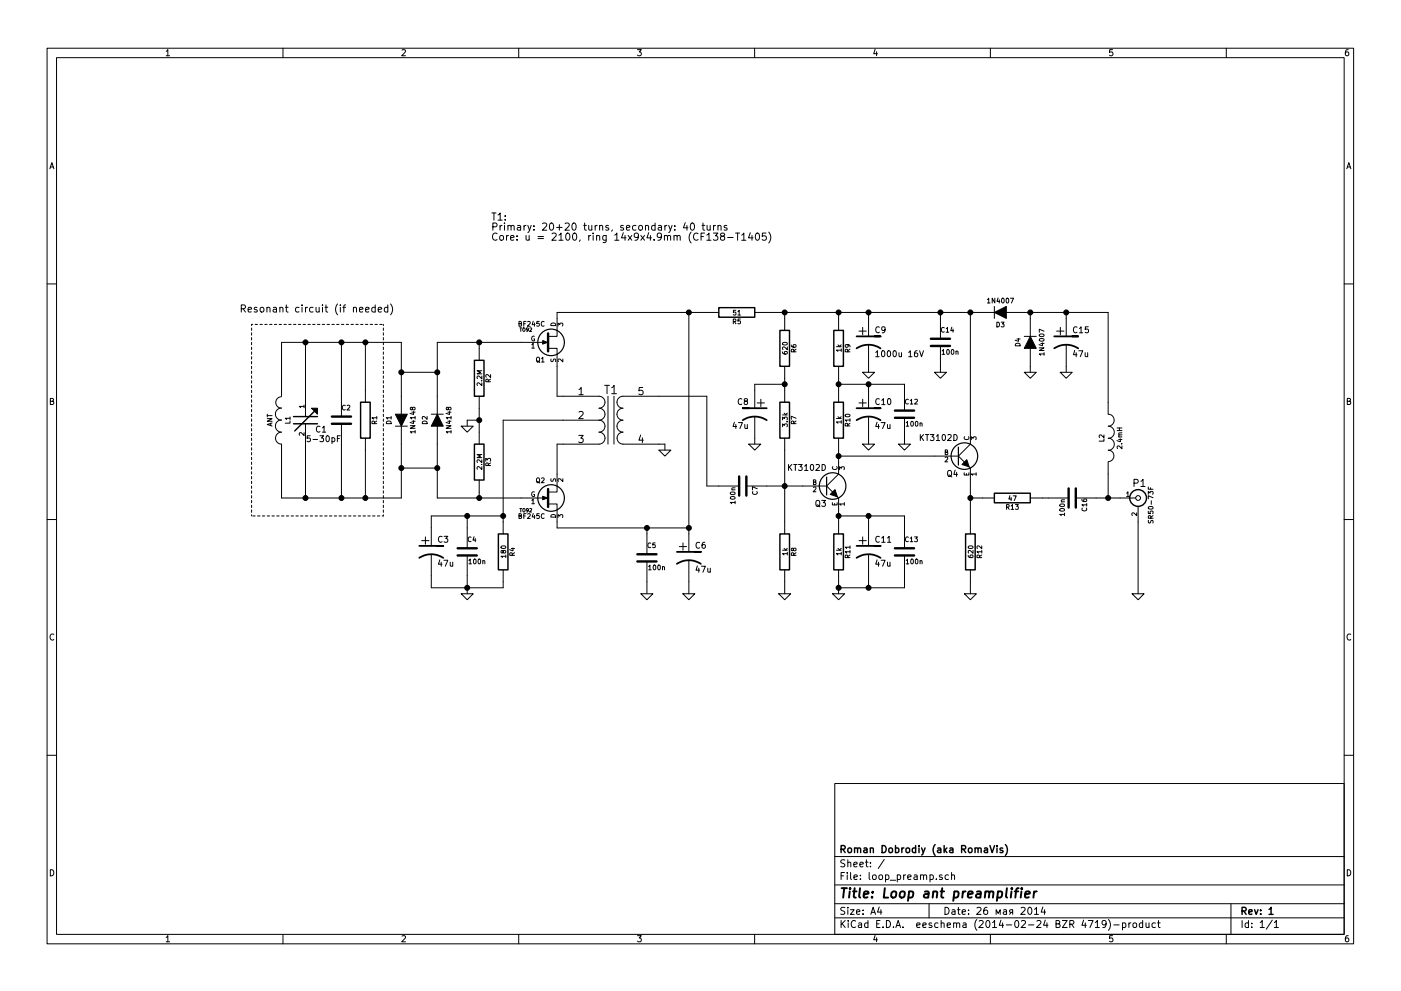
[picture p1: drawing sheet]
EESchema Schematic File Version 2
LIBS:power
LIBS:device
LIBS:transistors
LIBS:conn
LIBS:linear
LIBS:regul
LIBS:74xx
LIBS:cmos4000
LIBS:adc-dac
LIBS:memory
LIBS:xilinx
LIBS:special
LIBS:microcontrollers
LIBS:dsp
LIBS:microchip
LIBS:analog_switches
LIBS:motorola
LIBS:texas
LIBS:intel
LIBS:audio
LIBS:interface
LIBS:digital-audio
LIBS:philips
LIBS:display
LIBS:cypress
LIBS:siliconi
LIBS:opto
LIBS:atmel
LIBS:contrib
LIBS:valves
LIBS:loop_preamp-cache
EELAYER 24 0
EELAYER END
$Descr A4 11693 8268
encoding utf-8
Sheet 1 1
Title "Loop ant preamplifier"
Date "26 мая 2014"
Rev "1"
Comp "Roman Dobrodiy (aka RomaVis)"
Comment1 ""
Comment2 ""
Comment3 ""
Comment4 ""
$EndDescr
$Comp
L INDUCTOR L1
U 1 1
P 2350 3500
F 0 "L1" V 2300 3500 40  0000 C CNN
F 1 "ANT" V 2450 3500 40  0000 C CNN
F 2 "" H 2350 3500 60  0000 C CNN
F 3 "" H 2350 3500 60  0000 C CNN
	1    2350 3500
	-1   0    0    -1  
$EndComp
$Comp
L R R1
U 1 1
P 3050 3500
F 0 "R1" V 3130 3500 40  0000 C CNN
F 1 "R" V 3057 3501 40  0001 C CNN
F 2 "" V 2980 3500 30  0000 C CNN
F 3 "" H 3050 3500 30  0000 C CNN
	1    3050 3500
	1    0    0    -1  
$EndComp
$Comp
L DIODE D1
U 1 1
P 3350 3500
F 0 "D1" H 3350 3600 40  0000 C CNN
F 1 "1N4148" H 3350 3400 40  0000 C CNN
F 2 "" H 3350 3500 60  0000 C CNN
F 3 "" H 3350 3500 60  0000 C CNN
	1    3350 3500
	0    -1   1    0   
$EndComp
$Comp
L DIODE D2
U 1 1
P 3650 3500
F 0 "D2" H 3650 3600 40  0000 C CNN
F 1 "1N4148" H 3650 3400 40  0000 C CNN
F 2 "" H 3650 3500 60  0000 C CNN
F 3 "" H 3650 3500 60  0000 C CNN
	1    3650 3500
	0    -1   -1   0   
$EndComp
$Comp
L BF245C Q1
U 1 1
P 4550 2850
F 0 "Q1" H 4550 2701 40  0000 R CNN
F 1 "BF245C" H 4550 3000 40  0000 R CNN
F 2 "TO92" H 4390 2952 29  0000 C CNN
F 3 "" H 4550 2850 60  0000 C CNN
	1    4550 2850
	1    0    0    -1  
$EndComp
$Comp
L BF245C Q2
U 1 1
P 4550 4150
F 0 "Q2" H 4550 4001 40  0000 R CNN
F 1 "BF245C" H 4550 4300 40  0000 R CNN
F 2 "TO92" H 4390 4252 29  0000 C CNN
F 3 "" H 4550 4150 60  0000 C CNN
	1    4550 4150
	1    0    0    1   
$EndComp
$Comp
L R R2
U 1 1
P 4000 3150
F 0 "R2" V 4080 3150 40  0000 C CNN
F 1 "2.2M" V 4007 3151 40  0000 C CNN
F 2 "" V 3930 3150 30  0000 C CNN
F 3 "" H 4000 3150 30  0000 C CNN
	1    4000 3150
	1    0    0    -1  
$EndComp
$Comp
L R R3
U 1 1
P 4000 3850
F 0 "R3" V 4080 3850 40  0000 C CNN
F 1 "2.2M" V 4007 3851 40  0000 C CNN
F 2 "" V 3930 3850 30  0000 C CNN
F 3 "" H 4000 3850 30  0000 C CNN
	1    4000 3850
	1    0    0    -1  
$EndComp
$Comp
L GND #PWR1
U 1 1
P 3900 3550
F 0 "#PWR1" H 3900 3550 30  0001 C CNN
F 1 "GND" H 3900 3480 30  0001 C CNN
F 2 "" H 3900 3550 60  0000 C CNN
F 3 "" H 3900 3550 60  0000 C CNN
	1    3900 3550
	1    0    0    -1  
$EndComp
$Comp
L R R4
U 1 1
P 4200 4600
F 0 "R4" V 4280 4600 40  0000 C CNN
F 1 "180" V 4207 4601 40  0000 C CNN
F 2 "" V 4130 4600 30  0000 C CNN
F 3 "" H 4200 4600 30  0000 C CNN
	1    4200 4600
	1    0    0    -1  
$EndComp
$Comp
L C C4
U 1 1
P 3900 4600
F 0 "C4" H 3900 4700 40  0000 L CNN
F 1 "100n" H 3906 4515 40  0000 L CNN
F 2 "" H 3938 4450 30  0000 C CNN
F 3 "" H 3900 4600 60  0000 C CNN
	1    3900 4600
	1    0    0    -1  
$EndComp
$Comp
L CP1 C3
U 1 1
P 3600 4600
F 0 "C3" H 3650 4700 50  0000 L CNN
F 1 "47u" H 3650 4500 50  0000 L CNN
F 2 "" H 3600 4600 60  0000 C CNN
F 3 "" H 3600 4600 60  0000 C CNN
	1    3600 4600
	1    0    0    -1  
$EndComp
$Comp
L GND #PWR4
U 1 1
P 5550 3750
F 0 "#PWR4" H 5550 3750 30  0001 C CNN
F 1 "GND" H 5550 3680 30  0001 C CNN
F 2 "" H 5550 3750 60  0000 C CNN
F 3 "" H 5550 3750 60  0000 C CNN
	1    5550 3750
	1    0    0    -1  
$EndComp
$Comp
L NPN Q3
U 1 1
P 6900 4050
F 0 "Q3" H 6900 3900 50  0000 R CNN
F 1 "KT3102D" H 6900 4200 50  0000 R CNN
F 2 "" H 6900 4050 60  0000 C CNN
F 3 "" H 6900 4050 60  0000 C CNN
	1    6900 4050
	1    0    0    -1  
$EndComp
$Comp
L R R7
U 1 1
P 6550 3500
F 0 "R7" V 6630 3500 40  0000 C CNN
F 1 "3.3k" V 6557 3501 40  0000 C CNN
F 2 "" V 6480 3500 30  0000 C CNN
F 3 "" H 6550 3500 30  0000 C CNN
	1    6550 3500
	1    0    0    -1  
$EndComp
$Comp
L R R8
U 1 1
P 6550 4600
F 0 "R8" V 6630 4600 40  0000 C CNN
F 1 "1k" V 6557 4601 40  0000 C CNN
F 2 "" V 6480 4600 30  0000 C CNN
F 3 "" H 6550 4600 30  0000 C CNN
	1    6550 4600
	1    0    0    -1  
$EndComp
$Comp
L C C7
U 1 1
P 6200 4050
F 0 "C7" H 6200 4150 40  0000 L CNN
F 1 "100n" H 6206 3965 40  0000 L CNN
F 2 "" H 6238 3900 30  0000 C CNN
F 3 "" H 6200 4050 60  0000 C CNN
	1    6200 4050
	0    1    1    0   
$EndComp
$Comp
L R R10
U 1 1
P 7000 3500
F 0 "R10" V 7080 3500 40  0000 C CNN
F 1 "1k" V 7007 3501 40  0000 C CNN
F 2 "" V 6930 3500 30  0000 C CNN
F 3 "" H 7000 3500 30  0000 C CNN
	1    7000 3500
	1    0    0    -1  
$EndComp
$Comp
L R R11
U 1 1
P 7000 4600
F 0 "R11" V 7080 4600 40  0000 C CNN
F 1 "1k" V 7007 4601 40  0000 C CNN
F 2 "" V 6930 4600 30  0000 C CNN
F 3 "" H 7000 4600 30  0000 C CNN
	1    7000 4600
	1    0    0    -1  
$EndComp
$Comp
L CP1 C11
U 1 1
P 7250 4600
F 0 "C11" H 7300 4700 50  0000 L CNN
F 1 "47u" H 7300 4500 50  0000 L CNN
F 2 "" H 7250 4600 60  0000 C CNN
F 3 "" H 7250 4600 60  0000 C CNN
	1    7250 4600
	1    0    0    -1  
$EndComp
$Comp
L C C13
U 1 1
P 7550 4600
F 0 "C13" H 7550 4700 40  0000 L CNN
F 1 "100n" H 7556 4515 40  0000 L CNN
F 2 "" H 7588 4450 30  0000 C CNN
F 3 "" H 7550 4600 60  0000 C CNN
	1    7550 4600
	1    0    0    -1  
$EndComp
$Comp
L GND #PWR8
U 1 1
P 7000 4950
F 0 "#PWR8" H 7000 4950 30  0001 C CNN
F 1 "GND" H 7000 4880 30  0001 C CNN
F 2 "" H 7000 4950 60  0000 C CNN
F 3 "" H 7000 4950 60  0000 C CNN
	1    7000 4950
	1    0    0    -1  
$EndComp
$Comp
L R R9
U 1 1
P 7000 2900
F 0 "R9" V 7080 2900 40  0000 C CNN
F 1 "1k" V 7007 2901 40  0000 C CNN
F 2 "" V 6930 2900 30  0000 C CNN
F 3 "" H 7000 2900 30  0000 C CNN
	1    7000 2900
	1    0    0    -1  
$EndComp
$Comp
L R R6
U 1 1
P 6550 2900
F 0 "R6" V 6630 2900 40  0000 C CNN
F 1 "620" V 6557 2901 40  0000 C CNN
F 2 "" V 6480 2900 30  0000 C CNN
F 3 "" H 6550 2900 30  0000 C CNN
	1    6550 2900
	1    0    0    -1  
$EndComp
$Comp
L CP1 C10
U 1 1
P 7250 3450
F 0 "C10" H 7300 3550 50  0000 L CNN
F 1 "47u" H 7300 3350 50  0000 L CNN
F 2 "" H 7250 3450 60  0000 C CNN
F 3 "" H 7250 3450 60  0000 C CNN
	1    7250 3450
	1    0    0    -1  
$EndComp
$Comp
L C C12
U 1 1
P 7550 3450
F 0 "C12" H 7550 3550 40  0000 L CNN
F 1 "100n" H 7556 3365 40  0000 L CNN
F 2 "" H 7588 3300 30  0000 C CNN
F 3 "" H 7550 3450 60  0000 C CNN
	1    7550 3450
	1    0    0    -1  
$EndComp
$Comp
L GND #PWR10
U 1 1
P 7250 3700
F 0 "#PWR10" H 7250 3700 30  0001 C CNN
F 1 "GND" H 7250 3630 30  0001 C CNN
F 2 "" H 7250 3700 60  0000 C CNN
F 3 "" H 7250 3700 60  0000 C CNN
	1    7250 3700
	1    0    0    -1  
$EndComp
$Comp
L GND #PWR11
U 1 1
P 7550 3700
F 0 "#PWR11" H 7550 3700 30  0001 C CNN
F 1 "GND" H 7550 3630 30  0001 C CNN
F 2 "" H 7550 3700 60  0000 C CNN
F 3 "" H 7550 3700 60  0000 C CNN
	1    7550 3700
	1    0    0    -1  
$EndComp
$Comp
L CP1 C8
U 1 1
P 6300 3450
F 0 "C8" H 6350 3550 50  0000 L CNN
F 1 "47u" H 6350 3350 50  0000 L CNN
F 2 "" H 6300 3450 60  0000 C CNN
F 3 "" H 6300 3450 60  0000 C CNN
	1    6300 3450
	-1   0    0    -1  
$EndComp
$Comp
L GND #PWR6
U 1 1
P 6300 3700
F 0 "#PWR6" H 6300 3700 30  0001 C CNN
F 1 "GND" H 6300 3630 30  0001 C CNN
F 2 "" H 6300 3700 60  0000 C CNN
F 3 "" H 6300 3700 60  0000 C CNN
	1    6300 3700
	1    0    0    -1  
$EndComp
$Comp
L GND #PWR7
U 1 1
P 6550 4950
F 0 "#PWR7" H 6550 4950 30  0001 C CNN
F 1 "GND" H 6550 4880 30  0001 C CNN
F 2 "" H 6550 4950 60  0000 C CNN
F 3 "" H 6550 4950 60  0000 C CNN
	1    6550 4950
	1    0    0    -1  
$EndComp
$Comp
L NPN Q4
U 1 1
P 8000 3800
F 0 "Q4" H 8000 3650 50  0000 R CNN
F 1 "KT3102D" H 8000 3950 50  0000 R CNN
F 2 "" H 8000 3800 60  0000 C CNN
F 3 "" H 8000 3800 60  0000 C CNN
	1    8000 3800
	1    0    0    -1  
$EndComp
$Comp
L R R12
U 1 1
P 8100 4600
F 0 "R12" V 8180 4600 40  0000 C CNN
F 1 "620" V 8107 4601 40  0000 C CNN
F 2 "" V 8030 4600 30  0000 C CNN
F 3 "" H 8100 4600 30  0000 C CNN
	1    8100 4600
	1    0    0    -1  
$EndComp
$Comp
L GND #PWR13
U 1 1
P 8100 4950
F 0 "#PWR13" H 8100 4950 30  0001 C CNN
F 1 "GND" H 8100 4880 30  0001 C CNN
F 2 "" H 8100 4950 60  0000 C CNN
F 3 "" H 8100 4950 60  0000 C CNN
	1    8100 4950
	1    0    0    -1  
$EndComp
$Comp
L R R13
U 1 1
P 8450 4150
F 0 "R13" V 8530 4150 40  0000 C CNN
F 1 "47" V 8457 4151 40  0000 C CNN
F 2 "" V 8380 4150 30  0000 C CNN
F 3 "" H 8450 4150 30  0000 C CNN
	1    8450 4150
	0    1    1    0   
$EndComp
$Comp
L C C16
U 1 1
P 8950 4150
F 0 "C16" H 8950 4250 40  0000 L CNN
F 1 "100n" H 8956 4065 40  0000 L CNN
F 2 "" H 8988 4000 30  0000 C CNN
F 3 "" H 8950 4150 60  0000 C CNN
	1    8950 4150
	0    1    1    0   
$EndComp
$Comp
L R R5
U 1 1
P 6150 2600
F 0 "R5" V 6230 2600 40  0000 C CNN
F 1 "51" V 6157 2601 40  0000 C CNN
F 2 "" V 6080 2600 30  0000 C CNN
F 3 "" H 6150 2600 30  0000 C CNN
	1    6150 2600
	0    1    1    0   
$EndComp
$Comp
L CP1 C6
U 1 1
P 5750 4650
F 0 "C6" H 5800 4750 50  0000 L CNN
F 1 "47u" H 5800 4550 50  0000 L CNN
F 2 "" H 5750 4650 60  0000 C CNN
F 3 "" H 5750 4650 60  0000 C CNN
	1    5750 4650
	1    0    0    -1  
$EndComp
$Comp
L C C5
U 1 1
P 5400 4650
F 0 "C5" H 5400 4750 40  0000 L CNN
F 1 "100n" H 5406 4565 40  0000 L CNN
F 2 "" H 5438 4500 30  0000 C CNN
F 3 "" H 5400 4650 60  0000 C CNN
	1    5400 4650
	1    0    0    -1  
$EndComp
$Comp
L GND #PWR3
U 1 1
P 5400 4950
F 0 "#PWR3" H 5400 4950 30  0001 C CNN
F 1 "GND" H 5400 4880 30  0001 C CNN
F 2 "" H 5400 4950 60  0000 C CNN
F 3 "" H 5400 4950 60  0000 C CNN
	1    5400 4950
	1    0    0    -1  
$EndComp
$Comp
L GND #PWR5
U 1 1
P 5750 4950
F 0 "#PWR5" H 5750 4950 30  0001 C CNN
F 1 "GND" H 5750 4880 30  0001 C CNN
F 2 "" H 5750 4950 60  0000 C CNN
F 3 "" H 5750 4950 60  0000 C CNN
	1    5750 4950
	1    0    0    -1  
$EndComp
$Comp
L TRANSFO4 T1
U 1 1
P 5100 3500
F 0 "T1" H 5100 3750 70  0000 C CNN
F 1 "20+20+40T" H 5100 3200 70  0001 C CNN
F 2 "" H 5100 3500 60  0000 C CNN
F 3 "" H 5100 3500 60  0000 C CNN
	1    5100 3500
	1    0    0    -1  
$EndComp
$Comp
L GND #PWR2
U 1 1
P 3900 4950
F 0 "#PWR2" H 3900 4950 30  0001 C CNN
F 1 "GND" H 3900 4880 30  0001 C CNN
F 2 "" H 3900 4950 60  0000 C CNN
F 3 "" H 3900 4950 60  0000 C CNN
	1    3900 4950
	1    0    0    -1  
$EndComp
Wire Wire Line
	2350 3200 2350 2850
Wire Wire Line
	2350 2850 3350 2850
Wire Wire Line
	3050 2850 3050 3250
Wire Wire Line
	2550 3300 2550 2850
Connection ~ 2550 2850
Wire Wire Line
	2350 3800 2350 4150
Wire Wire Line
	2350 4150 3350 4150
Wire Wire Line
	3050 4150 3050 3750
Wire Wire Line
	2550 3700 2550 4150
Connection ~ 2550 4150
Wire Wire Line
	3350 2850 3350 3300
Wire Wire Line
	3350 3100 3650 3100
Wire Wire Line
	3650 2850 3650 3300
Connection ~ 3350 3100
Wire Wire Line
	3350 4150 3350 3700
Wire Wire Line
	3350 3900 3650 3900
Wire Wire Line
	3650 3700 3650 4150
Connection ~ 3350 3900
Wire Wire Line
	3650 4150 4350 4150
Connection ~ 3650 3900
Wire Wire Line
	3650 2850 4350 2850
Connection ~ 3650 3100
Wire Wire Line
	4000 4100 4000 4150
Connection ~ 4000 4150
Wire Wire Line
	4000 2900 4000 2850
Connection ~ 4000 2850
Wire Wire Line
	4000 3400 4000 3600
Wire Wire Line
	3900 3500 3900 3550
Connection ~ 4000 3500
Wire Wire Line
	4650 3050 4650 3300
Wire Wire Line
	4650 3700 4650 3950
Wire Wire Line
	3600 4400 3600 4300
Wire Wire Line
	4200 3500 4200 4350
Wire Wire Line
	3900 4400 3900 4300
Connection ~ 3900 4300
Wire Wire Line
	3600 4900 3600 4800
Wire Wire Line
	3900 4800 3900 4950
Connection ~ 3900 4900
Connection ~ 4200 4300
Wire Wire Line
	4650 4350 4650 4400
Wire Wire Line
	4650 4400 5750 4400
Wire Wire Line
	5750 2600 5750 4450
Wire Wire Line
	4650 2600 5900 2600
Wire Wire Line
	4650 2600 4650 2650
Wire Wire Line
	7550 4300 7550 4400
Wire Wire Line
	7000 4300 7550 4300
Wire Wire Line
	7000 4250 7000 4350
Connection ~ 7000 4300
Wire Wire Line
	7250 4400 7250 4300
Connection ~ 7250 4300
Wire Wire Line
	7250 4800 7250 4900
Wire Wire Line
	7000 4900 7550 4900
Wire Wire Line
	7000 4850 7000 4950
Wire Wire Line
	7550 4900 7550 4800
Connection ~ 7250 4900
Connection ~ 7000 4900
Wire Wire Line
	7000 3750 7000 3850
Wire Wire Line
	7250 3250 7250 3200
Wire Wire Line
	7000 3200 7550 3200
Wire Wire Line
	7000 3150 7000 3250
Connection ~ 7000 3200
Wire Wire Line
	7550 3200 7550 3250
Connection ~ 7250 3200
Wire Wire Line
	7550 3650 7550 3700
Wire Wire Line
	7250 3650 7250 3700
Wire Wire Line
	6300 3250 6300 3200
Wire Wire Line
	6300 3200 6550 3200
Wire Wire Line
	6550 3150 6550 3250
Connection ~ 6550 3200
Wire Wire Line
	6300 3650 6300 3700
Wire Wire Line
	6550 3750 6550 4350
Wire Wire Line
	6400 4050 6700 4050
Connection ~ 6550 4050
Wire Wire Line
	6550 4850 6550 4950
Wire Wire Line
	6550 2650 6550 2600
Wire Wire Line
	6400 2600 8150 2600
Wire Wire Line
	7000 2600 7000 2650
Wire Wire Line
	8100 2600 8100 3600
Connection ~ 7000 2600
Wire Wire Line
	7800 3800 7000 3800
Connection ~ 7000 3800
Wire Wire Line
	8100 4850 8100 4950
Wire Wire Line
	8100 4000 8100 4350
Wire Wire Line
	8200 4150 8100 4150
Connection ~ 8100 4150
Connection ~ 5750 2600
Connection ~ 6550 2600
Wire Wire Line
	5400 4450 5400 4400
Connection ~ 5400 4400
Connection ~ 5750 4400
Wire Wire Line
	5400 4850 5400 4950
Wire Wire Line
	5750 4850 5750 4950
Wire Wire Line
	4650 3700 4700 3700
Wire Wire Line
	4650 3300 4700 3300
Wire Wire Line
	5500 3700 5550 3700
Wire Wire Line
	5550 3700 5550 3750
Wire Wire Line
	3600 4300 4200 4300
Wire Wire Line
	4200 3500 4700 3500
Wire Wire Line
	4000 3500 3900 3500
Wire Wire Line
	3600 4900 4200 4900
Wire Wire Line
	4200 4900 4200 4850
Wire Wire Line
	5500 3300 5900 3300
Wire Wire Line
	5900 4050 6000 4050
Wire Wire Line
	5900 3300 5900 4050
Wire Wire Line
	8750 4150 8700 4150
$Comp
L INDUCTOR L2
U 1 1
P 9250 3650
F 0 "L2" V 9200 3650 40  0000 C CNN
F 1 "2.4mH" V 9350 3650 40  0000 C CNN
F 2 "" H 9250 3650 60  0000 C CNN
F 3 "" H 9250 3650 60  0000 C CNN
	1    9250 3650
	1    0    0    1   
$EndComp
Wire Wire Line
	9250 3950 9250 4150
Wire Wire Line
	9150 4150 9350 4150
$Comp
L DIODE D3
U 1 1
P 8350 2600
F 0 "D3" H 8350 2700 40  0000 C CNN
F 1 "1N4007" H 8350 2500 40  0000 C CNN
F 2 "" H 8350 2600 60  0000 C CNN
F 3 "" H 8350 2600 60  0000 C CNN
	1    8350 2600
	-1   0    0    1   
$EndComp
Connection ~ 8100 2600
$Comp
L DIODE D4
U 1 1
P 8600 2850
F 0 "D4" H 8600 2950 40  0000 C CNN
F 1 "1N4007" H 8600 2750 40  0000 C CNN
F 2 "" H 8600 2850 60  0000 C CNN
F 3 "" H 8600 2850 60  0000 C CNN
	1    8600 2850
	0    -1   -1   0   
$EndComp
Wire Wire Line
	8600 2650 8600 2600
Wire Wire Line
	8550 2600 9250 2600
Wire Wire Line
	9250 2600 9250 3350
Connection ~ 8600 2600
$Comp
L GND #PWR14
U 1 1
P 8600 3100
F 0 "#PWR14" H 8600 3100 30  0001 C CNN
F 1 "GND" H 8600 3030 30  0001 C CNN
F 2 "" H 8600 3100 60  0000 C CNN
F 3 "" H 8600 3100 60  0000 C CNN
	1    8600 3100
	1    0    0    -1  
$EndComp
Wire Wire Line
	8600 3050 8600 3100
$Comp
L CP1 C15
U 1 1
P 8900 2850
F 0 "C15" H 8950 2950 50  0000 L CNN
F 1 "47u" H 8950 2750 50  0000 L CNN
F 2 "" H 8900 2850 60  0000 C CNN
F 3 "" H 8900 2850 60  0000 C CNN
	1    8900 2850
	1    0    0    -1  
$EndComp
Wire Wire Line
	8900 2650 8900 2600
Connection ~ 8900 2600
$Comp
L GND #PWR15
U 1 1
P 8900 3100
F 0 "#PWR15" H 8900 3100 30  0001 C CNN
F 1 "GND" H 8900 3030 30  0001 C CNN
F 2 "" H 8900 3100 60  0000 C CNN
F 3 "" H 8900 3100 60  0000 C CNN
	1    8900 3100
	1    0    0    -1  
$EndComp
Wire Wire Line
	8900 3050 8900 3100
$Comp
L CP1 C9
U 1 1
P 7250 2850
F 0 "C9" H 7300 2950 50  0000 L CNN
F 1 "1000u 16V" H 7300 2750 50  0000 L CNN
F 2 "" H 7250 2850 60  0000 C CNN
F 3 "" H 7250 2850 60  0000 C CNN
	1    7250 2850
	1    0    0    -1  
$EndComp
$Comp
L C C14
U 1 1
P 7850 2850
F 0 "C14" H 7850 2950 40  0000 L CNN
F 1 "100n" H 7856 2765 40  0000 L CNN
F 2 "" H 7888 2700 30  0000 C CNN
F 3 "" H 7850 2850 60  0000 C CNN
	1    7850 2850
	1    0    0    -1  
$EndComp
$Comp
L GND #PWR9
U 1 1
P 7250 3100
F 0 "#PWR9" H 7250 3100 30  0001 C CNN
F 1 "GND" H 7250 3030 30  0001 C CNN
F 2 "" H 7250 3100 60  0000 C CNN
F 3 "" H 7250 3100 60  0000 C CNN
	1    7250 3100
	1    0    0    -1  
$EndComp
Wire Wire Line
	7250 3050 7250 3100
Wire Wire Line
	7250 2650 7250 2600
Connection ~ 7250 2600
Wire Wire Line
	7850 2650 7850 2600
Connection ~ 7850 2600
$Comp
L GND #PWR12
U 1 1
P 7850 3100
F 0 "#PWR12" H 7850 3100 30  0001 C CNN
F 1 "GND" H 7850 3030 30  0001 C CNN
F 2 "" H 7850 3100 60  0000 C CNN
F 3 "" H 7850 3100 60  0000 C CNN
	1    7850 3100
	1    0    0    -1  
$EndComp
Wire Wire Line
	7850 3050 7850 3100
$Comp
L BNC P1
U 1 1
P 9500 4150
F 0 "P1" H 9510 4270 60  0000 C CNN
F 1 "SR50-73F" V 9610 4090 40  0000 C CNN
F 2 "" H 9500 4150 60  0000 C CNN
F 3 "" H 9500 4150 60  0000 C CNN
	1    9500 4150
	1    0    0    -1  
$EndComp
Connection ~ 9250 4150
$Comp
L GND #PWR16
U 1 1
P 9500 4950
F 0 "#PWR16" H 9500 4950 30  0001 C CNN
F 1 "GND" H 9500 4880 30  0001 C CNN
F 2 "" H 9500 4950 60  0000 C CNN
F 3 "" H 9500 4950 60  0000 C CNN
	1    9500 4950
	1    0    0    -1  
$EndComp
Wire Wire Line
	9500 4350 9500 4950
Connection ~ 3050 2850
Connection ~ 3050 4150
$Comp
L CTRIM C1
U 1 1
P 2550 3500
F 0 "C1" H 2680 3420 50  0000 C CNN
F 1 "5-30pF" H 2700 3340 50  0000 C CNN
F 2 "" H 2550 3500 60  0000 C CNN
F 3 "" H 2550 3500 60  0000 C CNN
	1    2550 3500
	1    0    0    -1  
$EndComp
$Comp
L C C2
U 1 1
P 2850 3500
F 0 "C2" H 2850 3600 40  0000 L CNN
F 1 "C" H 2856 3415 40  0001 L CNN
F 2 "" H 2888 3350 30  0000 C CNN
F 3 "" H 2850 3500 60  0000 C CNN
	1    2850 3500
	1    0    0    -1  
$EndComp
Wire Wire Line
	2850 3300 2850 2850
Connection ~ 2850 2850
Wire Wire Line
	2850 3700 2850 4150
Connection ~ 2850 4150
Wire Notes Line
	2100 2700 3200 2700
Wire Notes Line
	3200 2700 3200 4300
Wire Notes Line
	3200 4300 2100 4300
Wire Notes Line
	2100 4300 2100 2700
Text Notes 4100 2000 0    60   ~ 0
T1:\nPrimary: 20+20 turns, secondary: 40 turns\nCore: u = 2100, ring 14x9x4.9mm (CF138-T1405)
Text Notes 2000 2600 0    60   ~ 0
Resonant circuit (if needed)
$EndSCHEMATC
